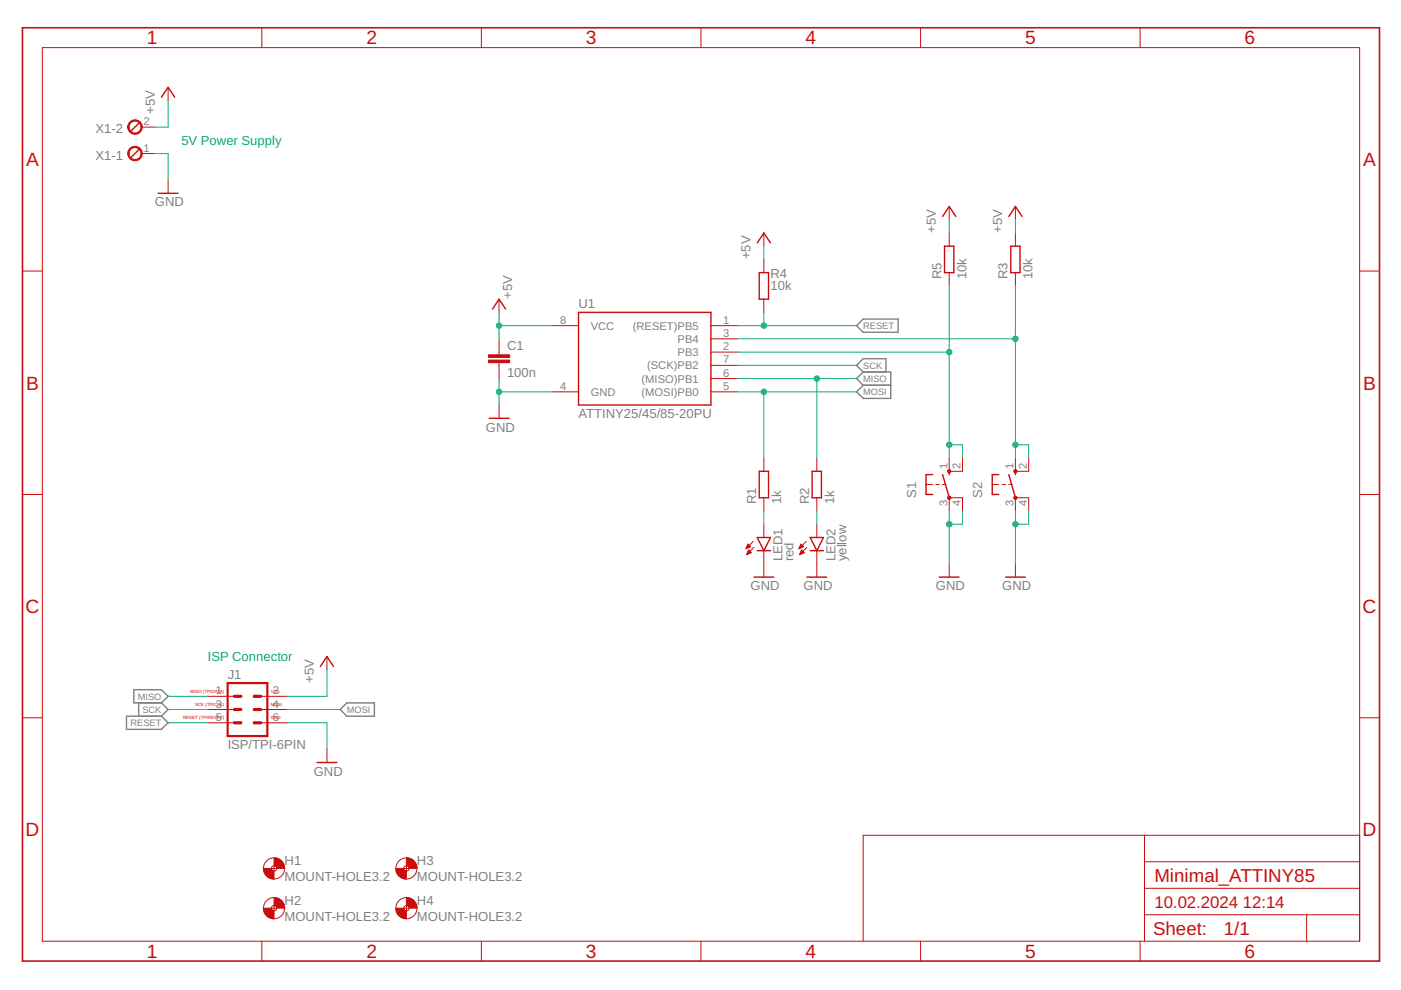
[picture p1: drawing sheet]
<svg xmlns="http://www.w3.org/2000/svg" width="297mm" height="210mm" viewBox="0 0 297 210" stroke-linecap="round" stroke-linejoin="round" font-family="sans-serif">
<path d="M181.6 69l1.4-1.4h7.4v2.8h-7.4zM183 78.9h5.8v5.6h-5.8l-1.4-1.4 1.4-1.4M183 78.9l-1.4-1.4 1.4-1.4h4.8v2.8M183 78.9l-1.4 1.4 1.4 1.4M183 81.7h5.8M26.8 151.8h7.4l1.4 1.4-1.4 1.4h-7.4zM28.4 146.2h5.8l1.4 1.4-1.4 1.4h-5.8zM29.4 149v2.8M34.2 149l1.4 1.4-1.4 1.4M72.1 150.4l1.4-1.4h5.9v2.8h-5.9z" fill="none" stroke="#808080" stroke-width=".3"/>
<g fill="none" stroke="#c90d0c" stroke-width=".21">
<path d="M9 10.1h279.3v189.5h-279.3zM35.6 18.5v2.8M55.5 5.9v4.2M102.1 5.9v4.2M148.6 5.9v4.2M195.2 5.9v4.2M241.7 5.9v4.2M30 32.6h2.8M30 26.9h2.8M35.6 38.2v2.8M4.8 57.5h4.2M161.9 49.4v2.8"/>
<path d="M161.9 55v2.8M201.3 43.8v2.8M201.3 49.4v2.8M201.3 57.8v2.8M215.3 43.8v2.8M215.3 49.4v2.8M215.3 57.8v2.8M288.3 57.5h4.2M105.8 63.4v2.8M105.8 71.8v3.4M105.8 76.9v3.4M117.1 69h5.6"/>
<path d="M150.7 71.8h5.6M150.7 74.7h5.6M150.7 69h5.6M150.7 77.5h5.6M161.9 63.4v2.8M105.8 85.9v2.8M117.1 83.1h5.6M150.7 80.3h5.6M150.7 83.1h5.6M161.9 97.1v2.8M173.2 97.1v2.8M201.3 97.1v2.8h2.8v-2.8"/>
<path d="M215.3 97.1v2.8h2.8v-2.8M4.8 104.8h4.2M158.2 116.3h.1M158.2 116.2h.4M158.3 116h.6M158.3 117.5h.2M158.3 115.9h.8M158.4 117.4h.4M158.4 115.8h.6M158.5 117.3h.6M158.5 115.6h.4M158.5 117.1h.7"/>
<path d="M158.5 115.5h.2M158.6 117h.5M158.6 115.4l.6 .5-1 .4zM158.6 116.9h.4M158.7 116.7h.1M158.7 116.6l.6 .6-1 .4zM159.7 114.8l-1.5 1.5M159.9 116.1l-1.6 1.5M161.9 105.5v2.8M161.9 111.1v2.9M161.9 116.8v5.6M169.4 116.3h.1"/>
<path d="M169.5 116.2h.3M169.5 116h.6M169.6 117.5h.1M169.6 115.9h.7M169.6 117.4h.4M169.6 115.8h.6M169.7 117.3h.6M169.7 115.6h.4M169.7 117.1h.8M169.8 115.5h.1M169.8 117h.5M169.8 115.4l.6 .5-1 .4z"/>
<path d="M169.9 116.9h.3M169.9 116.7h.2M169.9 116.6l.6 .6-1 .4zM170.9 114.8l-1.5 1.5M171.1 116.1l-1.6 1.5M173.2 105.5v2.8M173.2 111.1v2.9M173.2 116.8v5.6M196.3 102.7h1.4M198.4 102.7h.7M199.9 102.7h.7M201.3 108.3v-2.8h2.8v2.8"/>
<path d="M201.3 119.6v2.8M210.4 102.7h1.4M212.5 102.7h.7M213.9 102.7h.7M215.3 108.3v-2.8h2.8v2.8M215.3 119.6v2.8M288.3 104.8h4.2M69.3 139.2v2.8M4.8 152.2h4.2M44.1 147.6h5.6M44.1 150.4h5.6M44.1 153.2h5.6"/>
<path d="M55.3 147.6h5.6M55.3 150.4h5.6M55.3 153.2h5.6M69.3 158.9v2.8M288.3 152.2h4.2M242.7 177.1v22.5M288.3 177.1h-105.3v22.5M55.5 199.6v4.2M57.5 184.1h1.2M57.5 192.6h1.2M58.1 183.6v1.1M58.1 192v1.1"/>
<path d="M85.6 184.1h1.1M85.6 192.6h1.1M86.2 183.6v1.1M86.2 192v1.1M102.1 199.6v4.2M148.6 199.6v4.2M195.2 199.6v4.2M241.7 199.6v4.2M242.7 194h45.6M242.7 188.3h45.6M242.7 182.7h45.6M277 194v5.6"/>
<circle cx="58.1" cy="184.1" r="2.24"/>
<circle cx="58.1" cy="192.6" r="2.24"/>
<circle cx="58.1" cy="184.1" r=".57"/>
<circle cx="58.1" cy="192.6" r=".57"/>
<circle cx="86.2" cy="184.1" r="2.24"/>
<circle cx="86.2" cy="192.6" r="2.24"/>
<circle cx="86.2" cy="184.1" r=".57"/>
<circle cx="86.2" cy="192.6" r=".57"/>
</g>
<path d="M4.8 5.9h287.7v197.9h-287.7z" fill="none" stroke="#c90d0c" stroke-width=".34"/>
<g fill="#c90d0c" stroke="#c90d0c" stroke-width=".21">
<path d="M103.6 76.3h4.5v.6h-4.5z"/>
<path d="M103.6 75.2h4.5v.6h-4.5z"/>
</g>
<g fill="none" stroke="#c90d0c" stroke-width=".3">
<path d="M29.5 31.7l-1.7 1.7M29.5 26.1l-1.7 1.7M34.2 20.6l1.4-2.1 1.4 2.1M33.5 41h4.2M160.5 51.5l1.4-2.1 1.5 2.1M161 57.8h1.9v5.6h-1.9zM199.9 45.9l1.4-2.1 1.3 2.1M200.3 52.2h1.9v5.6h-1.9zM213.9 45.9l1.4-2.1 1.4 2.1M214.3 52.2h2v5.6h-2zM104.4 65.5l1.4-2.1 1.4 2.1M122.7 66.2h28v19.7h-28z"/>
<path d="M103.7 88.7h4.2M161 99.9h1.9v5.6h-1.9zM172.2 99.9h2v5.6h-2zM201.3 99.9v.7M215.3 99.9v.7M160.5 114h2.9l-1.5 2.8zM160.5 116.8h2.9M171.8 116.8h2.8M171.8 114h2.8l-1.4 2.8zM197.7 100.6h-1.4v4.2h1.4M199.9 100.6l1.4 4.9M211.8 100.6h-1.4v4.2h1.4"/>
<path d="M213.9 100.6l1.4 4.9M159.9 122.4h4.2M171.1 122.4h4.2M199.1 122.4h4.2M213.2 122.4h4.2M67.9 141.3l1.4-2.1 1.4 2.1M67.2 161.7h4.2"/>
</g>
<g fill="#c90d0c" stroke="#c90d0c" stroke-width=".21">
<path d="M58.1 181.9a2.21 2.21 0 0 1 2.2 2.2h-1.6l-.2-.3-.4-.2z" fill-rule="evenodd"/>
<path d="M55.9 184.1h1.6l.3 .5 .3 .1v1.7a2.21 2.21 0 0 1-2.2-2.3z" fill-rule="evenodd"/>
<path d="M58.1 190.3a2.24 2.24 0 0 1 2.2 2.3h-1.6l-.2-.4-.4-.2z" fill-rule="evenodd"/>
<path d="M55.9 192.6h1.6l.3 .4 .3 .1v1.7a2.21 2.21 0 0 1-2.2-2.2z" fill-rule="evenodd"/>
<path d="M86.2 181.9a2.21 2.21 0 0 1 2.2 2.2h-1.7l-.1-.3-.4-.2z" fill-rule="evenodd"/>
<path d="M83.9 184.1h1.7l.2 .5 .4 .1v1.7a2.21 2.21 0 0 1-2.3-2.3z" fill-rule="evenodd"/>
<path d="M86.2 190.3a2.24 2.24 0 0 1 2.2 2.3h-1.7l-.1-.4-.4-.2z" fill-rule="evenodd"/>
<path d="M83.9 192.6h1.7l.2 .4 .4 .1v1.7a2.21 2.21 0 0 1-2.3-2.2z" fill-rule="evenodd"/>
<path d="M27.5 31.5a1.54 1.54 0 0 1 2.4 .3 1.54 1.54 0 0 1-.9 2.3 1.54 1.54 0 0 1-1.9-1.5h.3a1.26 1.26 0 0 1 1.8-1.1 1.26 1.26 0 0 1 .2 2.1 1.26 1.26 0 0 1-2-.7v-.3h-.3z" fill-rule="evenodd"/>
<path d="M27.5 25.9a1.54 1.54 0 0 1 2.4 .2 1.54 1.54 0 0 1-.9 2.3 1.54 1.54 0 0 1-1.9-1.5h.3a1.27 1.27 0 0 1 1.8-1 1.27 1.27 0 0 1 .2 2.1 1.27 1.27 0 0 1-2-.8v-.3h-.3z" fill-rule="evenodd"/>
<circle cx="201.3" cy="105.5" r=".37"/>
<circle cx="201.3" cy="99.9" r=".36"/>
<circle cx="215.3" cy="105.5" r=".37"/>
<circle cx="215.3" cy="99.9" r=".36"/>
</g>
<path d="M48.3 144.8h8.4v11.3h-8.4z" fill="none" stroke="#c90d0c" stroke-width=".47"/>
<path d="M49.7 147.6h1.4M49.7 150.4h1.4M49.7 153.2h1.4M53.9 147.6h1.4M53.9 150.4h1.4M53.9 153.2h1.4" fill="none" stroke="#c90d0c" stroke-width=".68"/>
<g fill="none" stroke="#0dab76" stroke-width=".21">
<path d="M32.8 32.6h2.8v5.6M35.6 21.3v5.6h-2.8M161.9 52.2v2.8M201.3 46.6v2.8M215.3 46.6v2.8M105.8 66.2v5.6M105.8 69h11.3M156.3 69h25.3M156.3 74.7h45M156.3 71.8h59M156.3 77.5h25.3M161.9 66.2v2.8"/>
<path d="M201.3 60.6v36.5M215.3 60.6v36.5M105.8 80.3v5.6M105.8 83.1h11.3M156.3 83.1h25.3M156.3 80.3h25.3M161.9 83.1v14M173.2 80.3v16.8M201.3 94.3h2.8v2.8M215.3 94.3h2.8v2.8M161.9 108.3v2.8M173.2 108.3v2.8"/>
<path d="M201.3 108.3v11.3M204.1 108.3v2.8h-2.8M215.3 108.3v11.3M218.1 108.3v2.8h-2.8M35.6 153.2h8.5M35.6 147.6h8.5M35.6 150.4h8.5M60.9 153.2h8.4v5.7M60.9 150.4h11.2M69.3 142v5.6h-8.4"/>
</g>
<g fill="#0dab76" stroke="#0dab76" stroke-width=".21">
<circle cx="105.8" cy="83.1" r=".57"/>
<circle cx="201.3" cy="111.1" r=".57"/>
<circle cx="215.3" cy="111.1" r=".57"/>
<circle cx="105.8" cy="69" r=".57"/>
<circle cx="201.3" cy="94.3" r=".57"/>
<circle cx="201.3" cy="74.7" r=".57"/>
<circle cx="215.3" cy="94.3" r=".57"/>
<circle cx="215.3" cy="71.8" r=".57"/>
<circle cx="161.9" cy="69" r=".57"/>
<circle cx="161.9" cy="83.1" r=".57"/>
<circle cx="173.2" cy="80.3" r=".57"/>
</g>
<g font-size="4.1" fill="#c90d0c">
<text x="31.1" y="9.4">1</text>
<text x="77.7" y="9.4">2</text>
<text x="124.2" y="9.4">3</text>
<text x="170.8" y="9.4">4</text>
<text x="217.3" y="9.4">5</text>
<text x="263.9" y="9.4">6</text>
<text x="5.5" y="35.2">A</text>
<text x="289" y="35.2">A</text>
<text x="5.5" y="82.6">B</text>
<text x="289" y="82.6">B</text>
<text x="5.4" y="130">C</text>
<text x="288.9" y="130">C</text>
<text x="5.4" y="177.3">D</text>
<text x="288.9" y="177.3">D</text>
<text x="31.1" y="203.1">1</text>
<text x="77.7" y="203.1">2</text>
<text x="124.2" y="203.1">3</text>
<text x="170.8" y="203.1">4</text>
<text x="217.3" y="203.1">5</text>
<text x="263.9" y="203.1">6</text>
</g>
<g font-size="4" fill="#c90d0c">
<text x="244.8" y="186.9">Minimal_ATTINY85</text>
<text x="244.5" y="198.3">Sheet:</text>
<text x="259.5" y="198.2">1/1</text>
</g>
<g font-size="3.6" fill="#c90d0c">
<text x="244.8" y="192.5">10.02.2024</text>
<text x="263.5" y="192.5">12:14</text>
</g>
<g font-size="2.8" fill="#808080">
<text x="20.2" y="28.2">X1-2</text>
<text x="32.8" y="24.1" transform="rotate(-90 32.8 24.1)">+5V</text>
<text x="20.2" y="33.8">X1-1</text>
<text x="32.8" y="43.8">GND</text>
<text x="198.4" y="49.4" transform="rotate(-90 198.4 49.4)">+5V</text>
<text x="212.5" y="49.4" transform="rotate(-90 212.5 49.4)">+5V</text>
<text x="159.1" y="55" transform="rotate(-90 159.1 55)">+5V</text>
<text x="163.4" y="59">R4</text>
<text x="199.6" y="59.2" transform="rotate(-90 199.6 59.2)">R5</text>
<text x="204.9" y="59.2" transform="rotate(-90 204.9 59.2)">10k</text>
<text x="213.6" y="59.2" transform="rotate(-90 213.6 59.2)">R3</text>
<text x="218.9" y="59.2" transform="rotate(-90 218.9 59.2)">10k</text>
<text x="108.6" y="63.4" transform="rotate(-90 108.6 63.4)">+5V</text>
<text x="122.7" y="65.4">U1</text>
<text x="163.4" y="61.5">10k</text>
<text x="107.5" y="74.2">C1</text>
<text x="107.5" y="79.8">100n</text>
<text x="122.7" y="88.7">ATTINY25/45/85-20PU</text>
<text x="103" y="91.5">GND</text>
<text x="160.3" y="106.9" transform="rotate(-90 160.3 106.9)">R1</text>
<text x="165.6" y="106.9" transform="rotate(-90 165.6 106.9)">1k</text>
<text x="171.5" y="106.9" transform="rotate(-90 171.5 106.9)">R2</text>
<text x="176.8" y="106.9" transform="rotate(-90 176.8 106.9)">1k</text>
<text x="194.2" y="105.5" transform="rotate(-90 194.2 105.5)">S1</text>
<text x="208.3" y="105.5" transform="rotate(-90 208.3 105.5)">S2</text>
<text x="165.9" y="119" transform="rotate(-90 165.9 119)">LED1</text>
<text x="168.3" y="119" transform="rotate(-90 168.3 119)">red</text>
<text x="177.1" y="119" transform="rotate(-90 177.1 119)">LED2</text>
<text x="179.5" y="119" transform="rotate(-90 179.5 119)">yellow</text>
<text x="159.1" y="125.2">GND</text>
<text x="170.4" y="125.2">GND</text>
<text x="198.4" y="125.2">GND</text>
<text x="212.5" y="125.2">GND</text>
<text x="48.3" y="144">J1</text>
<text x="66.5" y="144.8" transform="rotate(-90 66.5 144.8)">+5V</text>
<text x="48.3" y="158.9">ISP/TPI-6PIN</text>
<text x="66.5" y="164.5">GND</text>
<text x="60.3" y="183.5">H1</text>
<text x="88.4" y="183.5">H3</text>
<text x="60.3" y="186.8">MOUNT-HOLE3.2</text>
<text x="60.3" y="191.9">H2</text>
<text x="88.4" y="186.8">MOUNT-HOLE3.2</text>
<text x="88.4" y="191.9">H4</text>
<text x="60.3" y="195.3">MOUNT-HOLE3.2</text>
<text x="88.4" y="195.3">MOUNT-HOLE3.2</text>
</g>
<g font-size="2.8" fill="#0dab76">
<text x="38.4" y="30.7">5V Power Supply</text>
<text x="44.1" y="140.2">ISP Connector</text>
</g>
<g font-size="2.4" fill="#808080">
<text x="30.4" y="26.5">2</text>
<text x="30.4" y="32.2">1</text>
<text x="118.8" y="68.6">8</text>
<text x="125.2" y="69.9">VCC</text>
<text x="134.2" y="69.9">(RESET)PB5</text>
<text x="153.3" y="71.5">3</text>
<text x="153.3" y="68.6">1</text>
<text x="143.7" y="72.7">PB4</text>
<text x="143.7" y="75.5">PB3</text>
<text x="153.3" y="74.3">2</text>
<text x="153.3" y="77.1">7</text>
<text x="118.8" y="82.7">4</text>
<text x="125.2" y="83.9">GND</text>
<text x="136" y="81.1">(MISO)PB1</text>
<text x="136" y="83.9">(MOSI)PB0</text>
<text x="137.2" y="78.3">(SCK)PB2</text>
<text x="153.3" y="79.9">6</text>
<text x="153.3" y="82.7">5</text>
<text x="200.9" y="99.5" transform="rotate(-90 200.9 99.5)">1</text>
<text x="203.7" y="99.5" transform="rotate(-90 203.7 99.5)">2</text>
<text x="214.9" y="99.5" transform="rotate(-90 214.9 99.5)">1</text>
<text x="217.7" y="99.5" transform="rotate(-90 217.7 99.5)">2</text>
<text x="200.9" y="107.2" transform="rotate(-90 200.9 107.2)">3</text>
<text x="203.7" y="107.2" transform="rotate(-90 203.7 107.2)">4</text>
<text x="214.9" y="107.2" transform="rotate(-90 214.9 107.2)">3</text>
<text x="217.7" y="107.2" transform="rotate(-90 217.7 107.2)">4</text>
<text x="45.8" y="147.2">1</text>
<text x="57.9" y="147.2">2</text>
<text x="45.8" y="150">3</text>
<text x="45.8" y="152.9">5</text>
<text x="57.9" y="150">4</text>
<text x="57.9" y="152.9">6</text>
</g>
<g font-size="2" fill="#808080">
<text x="183" y="69.7">RESET</text>
<text x="183" y="83.8">MOSI</text>
<text x="183" y="78.2">SCK</text>
<text x="183" y="81">MISO</text>
<text x="29.2" y="148.3">MISO</text>
<text x="27.7" y="153.9">RESET</text>
<text x="30.2" y="151.1">SCK</text>
<text x="73.5" y="151.1">MOSI</text>
</g>
<g font-size="1" fill="#c90d0c">
<text x="40.3" y="146.9">MISO (TPIDATA)</text>
<text x="41.3" y="149.7">SCK (TPICLK)</text>
<text x="57.4" y="146.9">VTG</text>
<text x="57.4" y="149.7">MOSI</text>
<text x="38.8" y="152.5">RESET (TPIRESET)</text>
<text x="57.4" y="152.5">GND</text>
</g>
</svg>
